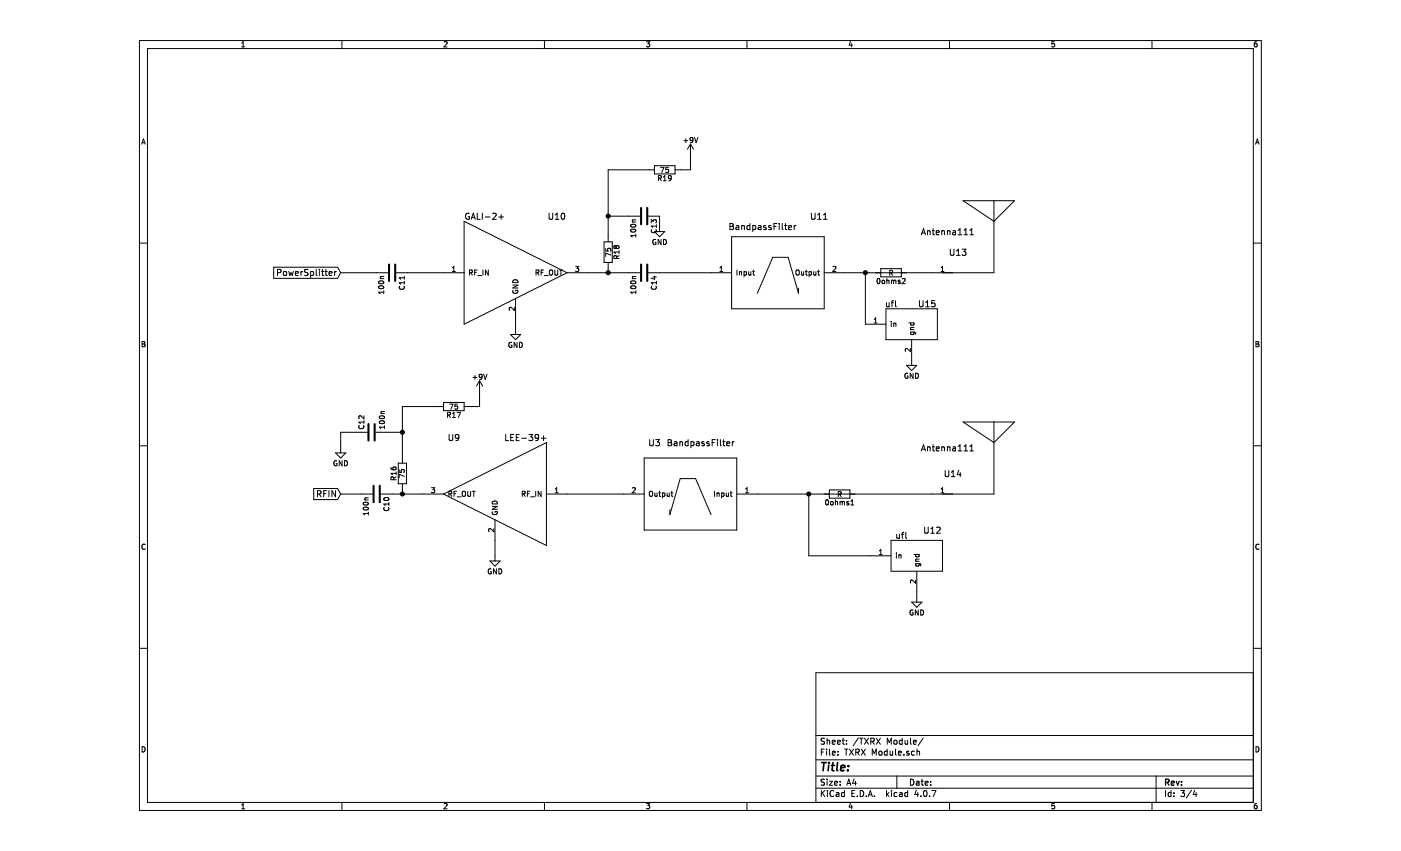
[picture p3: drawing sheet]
EESchema Schematic File Version 2
LIBS:Radar-rescue
LIBS:power
LIBS:device
LIBS:switches
LIBS:relays
LIBS:motors
LIBS:transistors
LIBS:conn
LIBS:linear
LIBS:regul
LIBS:74xx
LIBS:cmos4000
LIBS:adc-dac
LIBS:memory
LIBS:xilinx
LIBS:microcontrollers
LIBS:dsp
LIBS:microchip
LIBS:analog_switches
LIBS:motorola
LIBS:texas
LIBS:intel
LIBS:audio
LIBS:interface
LIBS:digital-audio
LIBS:philips
LIBS:display
LIBS:cypress
LIBS:siliconi
LIBS:opto
LIBS:atmel
LIBS:contrib
LIBS:valves
LIBS:RadarProject
LIBS:Radar-cache
EELAYER 25 0
EELAYER END
$Descr A4 11693 8268
encoding utf-8
Sheet 3 4
Title ""
Date ""
Rev ""
Comp ""
Comment1 ""
Comment2 ""
Comment3 ""
Comment4 ""
$EndDescr
$Comp
L C C11
U 1 1
P 2850 2650
F 0 "C11" H 2875 2750 50  0000 L CNN
F 1 "100n" H 2875 2550 50  0000 L CNN
F 2 "RadarComponents:100PAD" H 2888 2500 50  0001 C CNN
F 3 "" H 2850 2650 50  0001 C CNN
	1    2850 2650
	0    1    1    0   
$EndComp
$Comp
L C C13
U 1 1
P 5300 2100
F 0 "C13" H 5325 2200 50  0000 L CNN
F 1 "100n" H 5325 2000 50  0000 L CNN
F 2 "RadarComponents:100PAD+GND" H 5338 1950 50  0001 C CNN
F 3 "" H 5300 2100 50  0001 C CNN
	1    5300 2100
	0    1    1    0   
$EndComp
$Comp
L GALI-2+ U10
U 1 1
P 4050 2650
AR Path="/59FF6FBF" Ref="U10"  Part="1" 
AR Path="/59EFF5D2/59FF6FBF" Ref="U10"  Part="1" 
F 0 "U10" H 4450 3200 60  0000 C CNN
F 1 "GALI-2+" H 3750 3200 60  0000 C CNN
F 2 "RadarComponents:Amplifier" H 4050 2650 60  0001 C CNN
F 3 "" H 4050 2650 60  0001 C CNN
	1    4050 2650
	1    0    0    -1  
$EndComp
$Comp
L R R19
U 1 1
P 5500 1650
F 0 "R19" V 5580 1650 50  0000 C CNN
F 1 "75" V 5500 1650 50  0000 C CNN
F 2 "RadarComponents:100PAD+GND2" V 5430 1650 50  0001 C CNN
F 3 "" H 5500 1650 50  0001 C CNN
	1    5500 1650
	0    1    1    0   
$EndComp
$Comp
L BandpassFilter U11
U 1 1
P 5650 3600
AR Path="/59FF71CB" Ref="U11"  Part="1" 
AR Path="/59EFF5D2/59FF71CB" Ref="U11"  Part="1" 
F 0 "U11" H 7000 5100 60  0000 C CNN
F 1 "BandpassFilter" H 6450 5000 60  0000 C CNN
F 2 "RadarComponents:DoubleFilter" H 5650 3600 60  0001 C CNN
F 3 "" H 5650 3600 60  0001 C CNN
	1    5650 3600
	1    0    0    -1  
$EndComp
$Comp
L LEE-39+ U9
U 1 1
P 3850 4800
AR Path="/59FFC0B0" Ref="U9"  Part="1" 
AR Path="/59EFF5D2/59FFC0B0" Ref="U9"  Part="1" 
F 0 "U9" H 4250 5350 60  0000 C CNN
F 1 "LEE-39+" H 3550 5350 60  0000 C CNN
F 2 "RadarComponents:Amplifier" H 3850 4800 60  0001 C CNN
F 3 "" H 3850 4800 60  0001 C CNN
	1    3850 4800
	-1   0    0    -1  
$EndComp
$Comp
L C C12
U 1 1
P 2650 4200
F 0 "C12" H 2675 4300 50  0000 L CNN
F 1 "100n" H 2675 4100 50  0000 L CNN
F 2 "RadarComponents:100PAD+GND2" H 2688 4050 50  0001 C CNN
F 3 "" H 2650 4200 50  0001 C CNN
	1    2650 4200
	0    -1   -1   0   
$EndComp
$Comp
L C C14
U 1 1
P 5300 2650
F 0 "C14" H 5325 2750 50  0000 L CNN
F 1 "100n" H 5325 2550 50  0000 L CNN
F 2 "RadarComponents:100PAD" H 5338 2500 50  0001 C CNN
F 3 "" H 5300 2650 50  0001 C CNN
	1    5300 2650
	0    1    1    0   
$EndComp
$Comp
L C C10
U 1 1
P 2700 4800
F 0 "C10" H 2725 4900 50  0000 L CNN
F 1 "100n" H 2725 4700 50  0000 L CNN
F 2 "RadarComponents:100PAD" H 2738 4650 50  0001 C CNN
F 3 "" H 2700 4800 50  0001 C CNN
	1    2700 4800
	0    1    1    0   
$EndComp
$Comp
L Antenna111 U13
U 1 1
P 7500 3000
F 0 "U13" H 8350 3550 60  0000 C CNN
F 1 "Antenna111" H 8250 3750 60  0000 C CNN
F 2 "RadarComponents:patch58" H 7500 3000 60  0001 C CNN
F 3 "" H 7500 3000 60  0001 C CNN
	1    7500 3000
	1    0    0    -1  
$EndComp
$Comp
L Antenna111 U14
U 1 1
P 7500 5150
F 0 "U14" H 8300 5700 60  0000 C CNN
F 1 "Antenna111" H 8250 5950 60  0000 C CNN
F 2 "RadarComponents:patch58" H 7500 5150 60  0001 C CNN
F 3 "" H 7500 5150 60  0001 C CNN
	1    7500 5150
	1    0    0    -1  
$EndComp
$Comp
L R R18
U 1 1
P 4950 2450
F 0 "R18" V 5030 2450 50  0000 C CNN
F 1 "75" V 4950 2450 50  0000 C CNN
F 2 "RadarComponents:100PAD" V 4880 2450 50  0001 C CNN
F 3 "" H 4950 2450 50  0001 C CNN
	1    4950 2450
	1    0    0    -1  
$EndComp
$Comp
L R R17
U 1 1
P 3450 3950
F 0 "R17" V 3530 3950 50  0000 C CNN
F 1 "75" V 3450 3950 50  0000 C CNN
F 2 "RadarComponents:100PAD+GND" V 3380 3950 50  0001 C CNN
F 3 "" H 3450 3950 50  0001 C CNN
	1    3450 3950
	0    1    1    0   
$EndComp
$Comp
L R R16
U 1 1
P 2950 4600
F 0 "R16" V 3030 4600 50  0000 C CNN
F 1 "75" V 2950 4600 50  0000 C CNN
F 2 "RadarComponents:100PAD" V 2880 4600 50  0001 C CNN
F 3 "" H 2950 4600 50  0001 C CNN
	1    2950 4600
	-1   0    0    1   
$EndComp
$Comp
L GND #PWR12
U 1 1
P 2350 4350
F 0 "#PWR12" H 2350 4100 50  0001 C CNN
F 1 "GND" H 2350 4200 50  0000 C CNN
F 2 "" H 2350 4350 50  0001 C CNN
F 3 "" H 2350 4350 50  0001 C CNN
	1    2350 4350
	1    0    0    -1  
$EndComp
$Comp
L GND #PWR14
U 1 1
P 3850 5400
F 0 "#PWR14" H 3850 5150 50  0001 C CNN
F 1 "GND" H 3850 5250 50  0000 C CNN
F 2 "" H 3850 5400 50  0001 C CNN
F 3 "" H 3850 5400 50  0001 C CNN
	1    3850 5400
	1    0    0    -1  
$EndComp
$Comp
L GND #PWR15
U 1 1
P 4050 3200
F 0 "#PWR15" H 4050 2950 50  0001 C CNN
F 1 "GND" H 4050 3050 50  0000 C CNN
F 2 "" H 4050 3200 50  0001 C CNN
F 3 "" H 4050 3200 50  0001 C CNN
	1    4050 3200
	1    0    0    -1  
$EndComp
$Comp
L GND #PWR16
U 1 1
P 5450 2200
F 0 "#PWR16" H 5450 1950 50  0001 C CNN
F 1 "GND" H 5450 2050 50  0000 C CNN
F 2 "" H 5450 2200 50  0001 C CNN
F 3 "" H 5450 2200 50  0001 C CNN
	1    5450 2200
	1    0    0    -1  
$EndComp
$Comp
L +9V #PWR17
U 1 1
P 5750 1500
F 0 "#PWR17" H 5750 1350 50  0001 C CNN
F 1 "+9V" H 5750 1640 50  0000 C CNN
F 2 "" H 5750 1500 50  0001 C CNN
F 3 "" H 5750 1500 50  0001 C CNN
	1    5750 1500
	1    0    0    -1  
$EndComp
$Comp
L +9V #PWR13
U 1 1
P 3700 3800
F 0 "#PWR13" H 3700 3650 50  0001 C CNN
F 1 "+9V" H 3700 3940 50  0000 C CNN
F 2 "" H 3700 3800 50  0001 C CNN
F 3 "" H 3700 3800 50  0001 C CNN
	1    3700 3800
	1    0    0    -1  
$EndComp
Text GLabel 2350 2650 0    60   Input ~ 0
PowerSplitter
Text GLabel 2350 4800 0    60   Input ~ 0
RFIN
$Comp
L BandpassFilter U3
U 1 1
P 6700 5750
AR Path="/5A02863C" Ref="U3"  Part="1" 
AR Path="/59EFF5D2/5A02863C" Ref="U3"  Part="1" 
F 0 "U3" H 8000 7200 60  0000 C CNN
F 1 "BandpassFilter" H 7550 7200 60  0000 C CNN
F 2 "RadarComponents:QuadPoleFilterMirror" H 6700 5750 60  0001 C CNN
F 3 "" H 6700 5750 60  0001 C CNN
	1    6700 5750
	-1   0    0    -1  
$EndComp
$Comp
L R 0ohms1
U 1 1
P 7200 4800
F 0 "0ohms1" V 7280 4800 50  0000 C CNN
F 1 "R" V 7200 4800 50  0000 C CNN
F 2 "RadarComponents:100PAD" V 7130 4800 50  0001 C CNN
F 3 "" H 7200 4800 50  0001 C CNN
	1    7200 4800
	0    1    1    0   
$EndComp
$Comp
L R 0ohms2
U 1 1
P 7700 2650
F 0 "0ohms2" V 7780 2650 50  0000 C CNN
F 1 "R" V 7700 2650 50  0000 C CNN
F 2 "RadarComponents:100PAD" V 7630 2650 50  0001 C CNN
F 3 "" H 7700 2650 50  0001 C CNN
	1    7700 2650
	0    1    1    0   
$EndComp
$Comp
L ufl U15
U 1 1
P 7500 3400
F 0 "U15" H 8050 3850 60  0000 C CNN
F 1 "ufl" H 7700 3850 60  0000 C CNN
F 2 "RadarComponents:UFL" H 7500 3400 60  0001 C CNN
F 3 "" H 7500 3400 60  0001 C CNN
	1    7500 3400
	1    0    0    -1  
$EndComp
$Comp
L ufl U12
U 1 1
P 7550 5650
F 0 "U12" H 8100 6150 60  0000 C CNN
F 1 "ufl" H 7800 6100 60  0000 C CNN
F 2 "RadarComponents:UFL" H 7550 5650 60  0001 C CNN
F 3 "" H 7550 5650 60  0001 C CNN
	1    7550 5650
	1    0    0    -1  
$EndComp
$Comp
L GND #PWR18
U 1 1
P 7900 3500
F 0 "#PWR18" H 7900 3250 50  0001 C CNN
F 1 "GND" H 7900 3350 50  0000 C CNN
F 2 "" H 7900 3500 50  0001 C CNN
F 3 "" H 7900 3500 50  0001 C CNN
	1    7900 3500
	1    0    0    -1  
$EndComp
$Comp
L GND #PWR19
U 1 1
P 7950 5800
F 0 "#PWR19" H 7950 5550 50  0001 C CNN
F 1 "GND" H 7950 5650 50  0000 C CNN
F 2 "" H 7950 5800 50  0001 C CNN
F 3 "" H 7950 5800 50  0001 C CNN
	1    7950 5800
	1    0    0    -1  
$EndComp
Wire Wire Line
	2350 2650 2700 2650
Wire Wire Line
	3000 2650 3350 2650
Wire Wire Line
	4750 2650 5150 2650
Wire Wire Line
	5450 2650 5950 2650
Wire Wire Line
	4950 2600 4950 2650
Connection ~ 4950 2650
Wire Wire Line
	4950 1650 4950 2300
Wire Wire Line
	4950 2100 5150 2100
Wire Wire Line
	4950 1650 5350 1650
Connection ~ 4950 2100
Wire Wire Line
	2850 4800 3150 4800
Wire Wire Line
	2950 4750 2950 4800
Connection ~ 2950 4800
Wire Wire Line
	2950 3950 2950 4450
Wire Wire Line
	2950 3950 3300 3950
Wire Wire Line
	2800 4200 2950 4200
Connection ~ 2950 4200
Wire Wire Line
	2500 4200 2350 4200
Wire Wire Line
	2350 4200 2350 4350
Wire Wire Line
	3850 5250 3850 5400
Wire Wire Line
	5450 2100 5450 2200
Wire Wire Line
	4050 3100 4050 3200
Wire Wire Line
	2350 4800 2550 4800
Wire Wire Line
	3600 3950 3700 3950
Wire Wire Line
	3700 3950 3700 3800
Wire Wire Line
	5650 1650 5750 1650
Wire Wire Line
	5750 1650 5750 1500
Wire Wire Line
	4550 4800 5100 4800
Wire Wire Line
	7950 5800 7950 5750
Wire Wire Line
	7450 3150 7450 2650
Connection ~ 7450 2650
Wire Wire Line
	7500 5400 6900 5400
Wire Wire Line
	6900 5400 6900 4800
Connection ~ 6900 4800
Wire Wire Line
	6400 4800 8100 4800
Wire Wire Line
	8100 2650 7250 2650
$EndSCHEMATC
